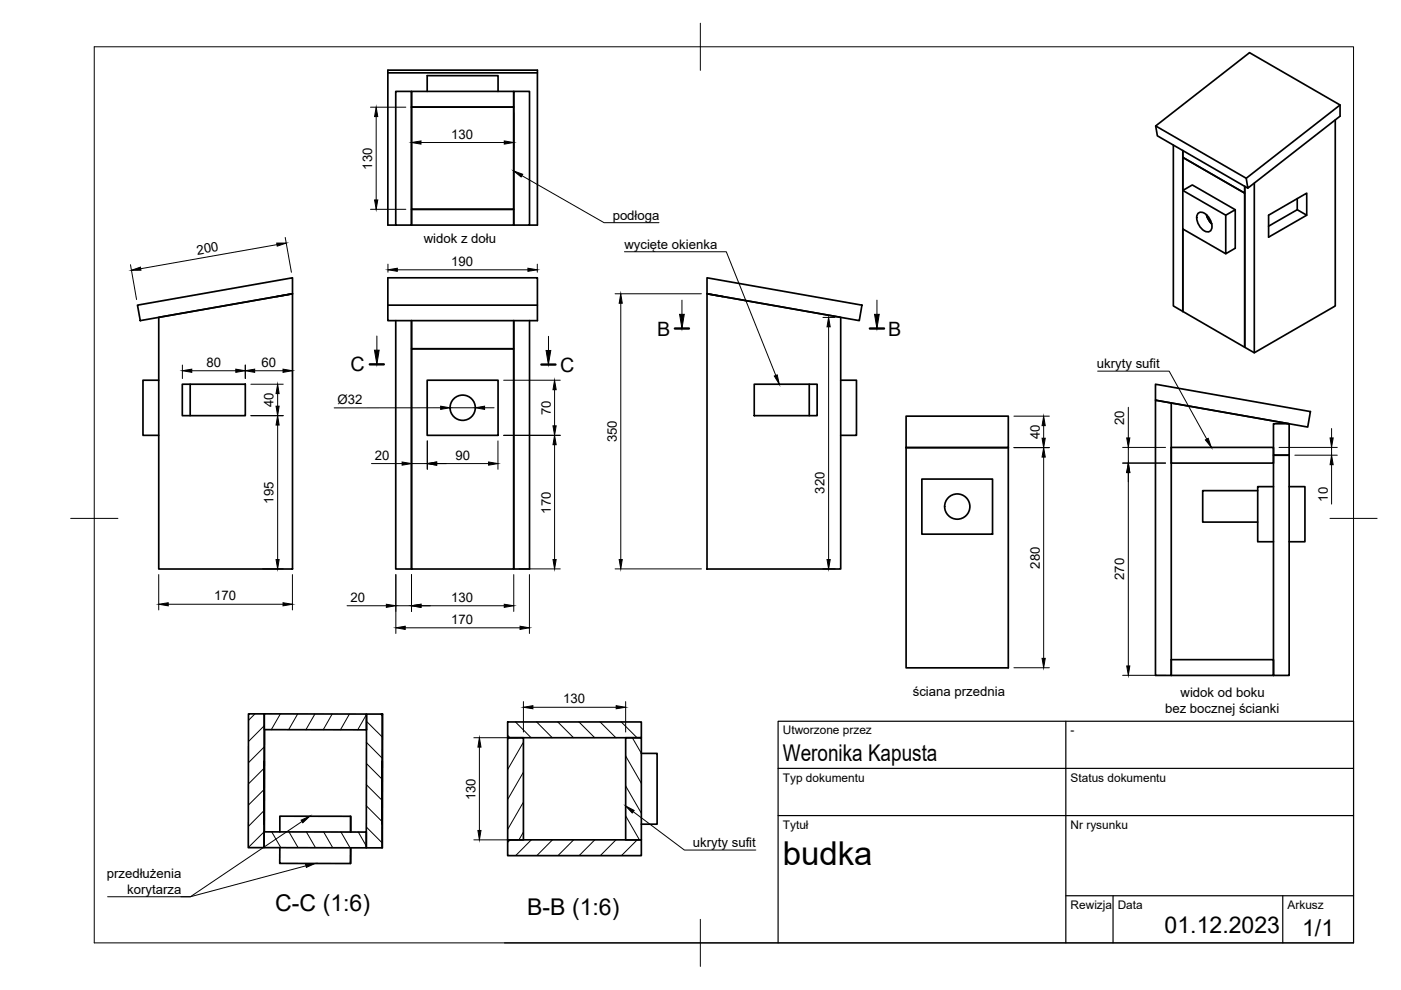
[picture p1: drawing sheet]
<svg xmlns="http://www.w3.org/2000/svg" width="297mm" height="210mm" viewBox="0 0 297 210" stroke-linecap="round" stroke-linejoin="round" font-family="sans-serif">
<!-- layer: Visible -->
<g fill="none" stroke="#000" stroke-width=".36">
<path d="M82.2 15.4h31.7M83.9 19.4h3.3v28.3h-3.3zM87.2 19.4h21.7v3.3h-21.7zM90.6 19.4v-3.4h15v3.4M108.9 19.4h3.4v28.3h-3.4zM87.2 22.7h21.7v21.7h-21.7zM245 26.7l19.2 11.1M248.8 30.8v34.1l2 1.1M250.8 33.4l13.1 7.6v32.6l-13.1-7.6M265.9 38.8v36M283.1 25.4v39.5l-17.2 9.9-2-1.2v-34.1v1.5l-13.1-7.6v-1.5v8.5l9.1 5.2 2-1.1v8.1l-2 1.2v-8.2M284.1 22.3l-19.9 15.5 .4 2.1 19.5-15.3v-2.3l-19.2-11.1-19.9 15.5 .4 2.1 19.2 11.1"/>
<path d="M82.2 58.9h31.7v9.1h-31.7zM83.9 47.7h-1.7v-32.8h31.7v32.8h-1.6M87.2 44.4h21.7v3.3h-21.7zM149.9 58.9l32.9 5.8-.6 3.3-32.3-5.7zM250.8 48.5v17.5M250.8 48.5l9.1 5.3M253.9 45.3a1.43 1.43 0 0 1 2.3 .6 2.75 2.75 0 0 1 .5 2.9 1.43 1.43 0 0 1-2.2-.6 2.75 2.75 0 0 1-.6-2.9zM255.8 45.6l.3 .8 .8 1M261.9 44.5l-9.1-5.3-2 1.2v8.1M275 42.1v2.4l2.1 1.1-8.1 4.7v-4.7l8.1-4.6v4.6M275 44.5l-6 3.5M29.1 64.7l32.9-5.8v3.4l-32.3 5.7z"/>
<path d="M33.7 67.3l28.3-5v58.3h-28.3zM62 62.3l-3.3 .6M82.2 64.7h31.7M83.9 68v52.6h3.3M87.2 73.9h21.7v46.7h-21.7zM112.3 68v52.6h-3.4v-52.6v5.9h-21.7v-5.9v52.6M149.9 62.3l28.3 5v53.3h-28.3zM149.9 62.3l3.3 .6M33.7 80.6h-3.4v11.7h3.4M38.7 81.5h13.3v6.6h-13.3zM40.3 81.5v6.6M90.6 80.6h15v11.7h-15z"/>
<path d="M159.9 81.5h13.3v6.6h-13.3zM171.6 81.5v6.6M178.2 80.6h3.4v11.7h-3.4M192.1 88.2h21.7v6.7h-21.7zM192.1 94.9h21.7v46.7h-21.7zM245 81.5l32.8 5.8-.5 3.2-32.3-5.6zM248.3 85.4v57.8h-3.3v-58.3l28.3 4.9M248.3 94.9h21.7v3.3h-21.7zM270 89.8h3.3v6.7h-3.3zM270 96.5h3.3v46.7h-3.3zM195.5 101.6h14.9v11.7h-14.9zM266.7 104h-11.7v6.7h11.7"/>
<path d="M270 103.2h-3.3v11.7h3.3M273.3 103.2h3.4v11.7h-3.4M248.3 139.9h21.7v3.3h-21.7zM52.7 151.4h3.3v28.3h-3.4zM56 151.4h21.7v3.3h-21.7zM56.1 154.7l-.1 21.7M81 151.4v28.4h-3.3v-28.4h3.4l-.1 28.4M107.6 153.1h28.4v3.3h-28.4zM107.6 156.4h3.4v21.7h-3.4zM132.7 156.4h3.3v21.7h-3.3zM136 159.7h3.3v15h-3.3M56 176.4h21.7v3.4l-21.7-.1z"/>
<path d="M56 161.4v13.3zM59.3 179.7v3.4h15v-3.4M59.3 176.4v-3.3h15v3.3M74.3 173.1l.1 3.3M74.4 179.7l-.1 3.4M81 161.4v13.3zM107.6 178.1h28.4v3.3h-28.4z"/>
<circle cx="98.1" cy="86.4" r="2.68"/>
<circle cx="203" cy="107.4" r="2.68"/>
</g>
<!-- layer: BORDER -->
<path d="M20 9.9h267v190h-267zM148.5 4.9v10M15 109.9h10M282 109.9h10M148.5 194.9v10" fill="none" stroke="#000" stroke-width=".21"/>
<!-- layer: Section Lines -->
<path d="M78.4 77.3h3M114.8 77.3h3M143.1 69.7h3M184.4 69.7h3" fill="none" stroke="#000" stroke-width=".51"/>
<path d="M79.9 71.2v3M116.3 71.3v3M144.6 63.6v3M185.9 63.6v3" fill="none" stroke="#000" stroke-width=".21"/>
<path d="M79.4 74.2h1l-.5 3.1zM115.8 74.3h1l-.5 3zM144.1 66.6h1l-.5 3.1zM185.4 66.6h1l-.5 3.1z" fill="#000" stroke="#000" stroke-width=".21"/>
<!-- layer: FD_Dimensions -->
<g fill="none" stroke="#000" stroke-width=".21">
<path d="M78.5 22.7h7.5M79.8 24.7v17.7M87.2 23.9v7.5M89.3 30.2h17.6M108.9 23.9v7.5M27.7 56.1l1.3 7.4M58.7 51.9l-28.9 5.1M60.5 50.3l1.3 7.4M78.5 44.4h7.5M82.3 56v1.7M84.2 57.2h27.7M113.9 56v1.7"/>
<path d="M38.7 77.4v2.9M40.7 78.6h9.3M52 77.4v2.9M54 78.6h6M62 78.6v1.2M130.4 62.3h18.3M131.6 64.3v54.3M174.5 67.3h2.5M175.7 69.3v49.3M53.2 81.5h6.8M53.2 88.1h6.8M58.9 83.5v2.6"/>
<path d="M58.9 90.1v28.5M78.8 98.3h6.5M87.2 97.1v1.2h3.4M90.6 93.5v6M92.6 98.3h11M93.4 86.5h-22.6M95.4 86.5h5.4M102.7 86.5h2.1M105.6 93.5v6M106.8 92.3h12M106.8 80.6h12M117.6 82.6v7.7"/>
<path d="M117.6 94.3v24.3M215 94.9h7.5M215 88.2h7.5M221.3 90.2v2.7M221.3 96.9v42.7M238 94.9h9.1M238 98.2h9.1M239.2 86.4v6.5M239.2 94.9v3.3M271.2 94.9h12.3M274.5 96.5h9M282.3 90.9v2"/>
<path d="M282.3 94.9v1.6M282.3 98.5v8.4M239.2 100.2v41M33.7 121.8v7.5M35.7 128.1h24.3M55.7 120.6h4.3M62 121.8v7.5M73.6 128.4h8.3M83.9 121.8v12.5M83.9 128.4h3.3M85.9 133.1h24.4M87.2 121.8v7.8"/>
<path d="M89.3 128.4h17.6M108.9 121.8v7.8M110.1 120.6h8.7M112.2 121.8v12.5M130.4 120.6h18.3M174.5 120.6h2.5M100.5 156.4h9.3M101.6 158.4v17.7M111 148.8v6.4M113 150h17.6M132.7 148.8v6.4M215 141.6h7.5"/>
<path d="M238 143.2h9.1M100.5 178.1h9.3"/>
</g>
<g fill="#000" stroke="#000" stroke-width=".21">
<path d="M79.8 22.7l.3 2h-.7zM87.2 30.2l2.1-.3v.7zM106.9 29.9l2 .3-2 .4zM27.9 57.3l1.9-.7 .1 .7zM58.7 51.5h2l-1.9 .7zM79.4 42.4h.7l-.3 2zM82.3 57.2l1.9-.3v.6zM111.9 56.9l2 .3-2 .3zM38.7 78.6l2-.3v.6zM50 78.3l2 .3-2 .3zM52 78.6l2-.3v.6zM60 78.3l2 .3-2 .3z"/>
<path d="M131.6 62.3l.3 2h-.6zM175.7 67.3l.3 2h-.7zM58.9 81.5l.3 2h-.7zM58.5 86.1h.7l-.3 2zM58.9 88.1l.3 2h-.7zM85.3 98l1.9 .3-1.9 .3zM90.6 98.3l2-.3v.6zM93.4 86.1l2 .4-2 .3zM100.8 86.5l1.9-.4v.7zM103.6 98l2 .3-2 .3zM117.2 90.3h.7l-.3 2zM117.6 80.6l.3 2h-.7z"/>
<path d="M117.6 92.3l.3 2h-.7zM221.3 94.9l.3 2h-.7zM220.9 92.9h.7l-.3 2zM221.3 88.2l.3 2h-.7zM238.9 92.9h.6l-.3 2zM282 92.9h.7l-.4 2zM282.3 96.5l.4 2h-.7zM58.5 118.6h.7l-.3 2zM117.2 118.6h.7l-.3 2zM131.3 118.6h.6l-.3 2zM175.3 118.6h.7l-.3 2zM239.2 98.2l.3 2h-.6z"/>
<path d="M33.7 128.1l2-.3v.7zM60 127.8l2 .3-2 .4zM81.9 128.1l2 .3-2 .4zM83.9 133.1l2-.3v.6zM87.2 128.4l2.1-.3v.7zM106.9 128.1l2 .3-2 .4zM110.3 132.8l1.9 .3-1.9 .3zM220.9 139.6h.7l-.3 2zM101.6 156.4l.4 2h-.7zM111 150l2-.4v.7zM130.6 149.6l2.1 .4-2.1 .3zM238.9 141.2h.6l-.3 2z"/>
<path d="M101.3 176.1h.7l-.4 2z"/>
</g>
<!-- layer: Leaders -->
<path d="M108.9 36.3l1.9 .6-.3 .6zM164.2 79.7l.6-.2 .4 2zM255.6 93.3l.6-.4 .6 2zM63.8 173.9l1.9-.8-1.5 1.3zM132.7 170.9l1.8 .9-.5 .6zM64.8 183.3l2-.2-1.8 .8z" fill="#000" stroke="#000" stroke-width=".21"/>
<path d="M110.7 37.2l17.4 10h11.6M132.4 53.4h21.6l10.5 26.2M232.7 78.7h15.2l8 14.4M64 174.2l-23.6 15.9h-2M134.3 172.1l10.8 8.1h15.2M64.9 183.6l-24.5 6.5h-17.6" fill="none" stroke="#000" stroke-width=".21"/>
<!-- layer: Hatching -->
<g fill="none" stroke="#000" stroke-width=".21">
<path d="M54 151.4l-1.3 1.3M56 158.4l-3.3 3.3M56 153.9l-3.3 3.3M59.4 151.4l-1.9 3.3M63.1 151.4l-1.9 3.3M66.8 151.4l-1.9 3.3M70.4 151.4l-1.9 3.3M74.1 151.4l-1.9 3.3M77.7 157.4l3.3 3.3M77.7 152.9l3.3 3.3M77.7 151.5l-1.9 3.2M80.7 151.4l.3 .4"/>
<path d="M107.7 155.9l.4 .5M107.9 156.4l-.2 .4M109.3 153.1l3.3 3.3M111 157.4l-3.3 5.7M113.8 153.1l3.3 3.3M118.3 153.1l3.3 3.3M122.7 153.1l3.4 3.3M127.2 153.1l3.4 3.3M131.7 153.1l3.4 3.3M134.1 156.4l1.9 3.3M56 171.9l-3.3 3.3M56 176.4l-3.4 3.3"/>
<path d="M56 162.9l-3.3 3.3M56 167.4l-3.3 3.3M57.6 176.4l1.9 3.3M61.3 176.4l1.9 3.3M65 176.4l1.9 3.3M68.6 176.4l1.9 3.3M72.3 176.4l1.9 3.3M76 176.4l1.6 2.9M77.7 175.3l3.3 3.4M77.7 170.9l3.3 3.3M77.7 166.4l3.3 3.3M77.7 161.9l3.3 3.3"/>
<path d="M108.2 178.1l-.5 .5M111 163.7l-3.3 5.8M111 170.1l-3.3 5.7M111 176.4l-1 1.7M112.6 178.1l-3.3 3.3M117.1 178.1l-3.3 3.3M121.6 178.1l-3.3 3.3M126.1 178.1l-3.3 3.3M130.6 178.1l-3.3 3.3M132.7 173l2.9 5.1M132.7 166.6l3.3 5.8M132.7 160.3l3.3 5.8"/>
<path d="M135.1 178.1l-3.3 3.3"/>
</g>
<!-- layer: TITLEBLOCK -->
<path d="M226 152.9v47M165 172.9h122M165 162.9h122M107 199.9h180v-47h-122v47M226 189.9h61M236 189.9v10M272 189.9v10" fill="none" stroke="#000" stroke-width=".25"/>
<text font-size="7" x="166" y="183.4">budka</text>
<g font-size="4.9">
<text x="166" y="161.4">Weronika Kapusta</text>
<text x="58.4" y="193.1">C-C (1:6)</text>
<text x="111.8" y="193.9">B-B (1:6)</text>
<text x="246.9" y="197.9">01.12.2023</text>
<text x="276.1" y="198.6">1/1</text>
</g>
<g font-size="4.2">
<text x="139.3" y="71.2">B</text>
<text x="188.3" y="71.2">B</text>
<text x="74.3" y="78.7">C</text>
<text x="118.8" y="78.8">C</text>
</g>
<g font-size="2.8">
<text x="95.7" y="29.4">130</text>
<text x="78.9" y="36" transform="rotate(-90 78.9 36)">130</text>
<text x="129.9" y="46.6">podłoga</text>
<text x="41.9" y="54" transform="rotate(-10 41.9 54)">200</text>
<text x="89.8" y="51.6">widok z dołu</text>
<text x="132.4" y="52.8">wycięte okienka</text>
<text x="95.7" y="56.4">190</text>
<text x="43.8" y="77.8">80</text>
<text x="55.5" y="77.8">60</text>
<text x="232.6" y="78.1">ukryty sufit</text>
<text x="58" y="86.3" transform="rotate(-90 58 86.3)">40</text>
<text x="71.5" y="85.6">Ø32</text>
<text x="116.8" y="88" transform="rotate(-90 116.8 88)">70</text>
<text x="130.8" y="93.8" transform="rotate(-90 130.8 93.8)">350</text>
<text x="220.5" y="93.1" transform="rotate(-90 220.5 93.1)">40</text>
<text x="238.4" y="90.1" transform="rotate(-90 238.4 90.1)">20</text>
<text x="79.5" y="97.5">20</text>
<text x="96.5" y="97.5">90</text>
<text x="58" y="106.8" transform="rotate(-90 58 106.8)">195</text>
<text x="174.8" y="104.7" transform="rotate(-90 174.8 104.7)">320</text>
<text x="281.5" y="106.4" transform="rotate(-90 281.5 106.4)">10</text>
<text x="116.8" y="108.9" transform="rotate(-90 116.8 108.9)">170</text>
<text x="220.5" y="120.6" transform="rotate(-90 220.5 120.6)">280</text>
<text x="238.4" y="123" transform="rotate(-90 238.4 123)">270</text>
<text x="45.4" y="127.3">170</text>
<text x="74.3" y="127.6">20</text>
<text x="95.7" y="127.6">130</text>
<text x="95.7" y="132.3">170</text>
<text x="119.4" y="149.1">130</text>
<text x="193.5" y="147.5">ściana przednia</text>
<text x="250.3" y="147.8">widok od boku</text>
<text x="247" y="151.1">bez bocznej ścianki</text>
<text x="100.8" y="169.7" transform="rotate(-90 100.8 169.7)">130</text>
<text x="146.9" y="179.6">ukryty sufit</text>
<text x="22.6" y="186.2">przedłużenia</text>
<text x="27" y="189.5">korytarza</text>
</g>
<g font-size="2.5">
<text x="166" y="155.7">Utworzone przez</text>
<text x="227" y="155.7">-</text>
<text x="166" y="165.7">Typ dokumentu</text>
<text x="227" y="165.7">Status dokumentu</text>
<text x="166" y="175.7">Tytuł</text>
<text x="227" y="175.7">Nr rysunku</text>
<text x="227" y="192.7">Rewizja</text>
<text x="237" y="192.7">Data</text>
<text x="273" y="192.7">Arkusz</text>
</g>
</svg>
